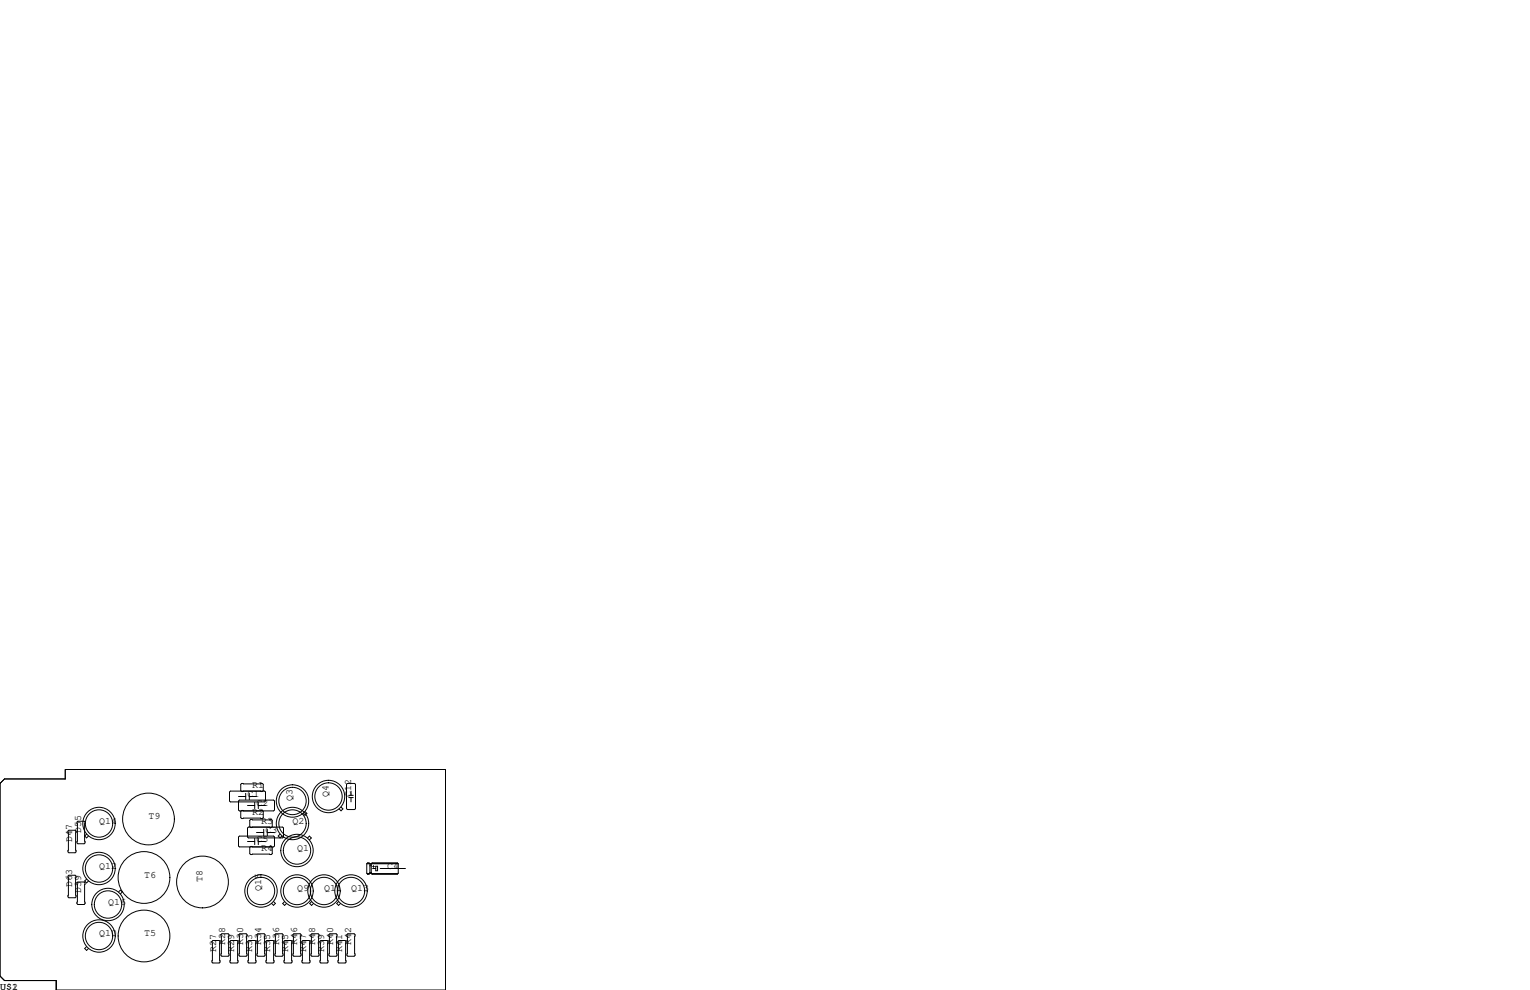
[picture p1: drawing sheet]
<svg xmlns="http://www.w3.org/2000/svg" width="432mm" height="279mm" viewBox="0 0 432 279" stroke-linecap="round" stroke-linejoin="round" font-family="sans-serif">
<g fill="none" stroke="#000" stroke-width=".28">
<path d="M0 221.1l1.3-1.3h17.1v-2.6h107.3v62.2h-109.8v-2.7h-14.6l-1.3-1.2zM19.4 234.3h1.8l.3 .3v5.8l-.3 .3h-1.8l-.2-.3v-5.8zM22 231.8h1.7l.3 .2v5.9l-.3 .2h-1.7l-.3-.2v-5.9zM24.4 235.4l-.5 .5 .5 .6 .6-.6M65 223.3h9.7l.2 .2v2.6l-.2 .2h-9.7l-.2-.2v-2.6zM67.3 226.1l.3-.3h9.6l.3 .3v2.5l-.3 .3h-9.6l-.3-.3zM67.3 224.8h2M67.3 236.2l.3-.2h9.6l.3 .2v2.6l-.3 .2h-9.6l-.3-.2zM68.7 223.3l-.5 .1-.3-.3v-1.7l.3-.3h5.8l.3 .3v1.7l-.3 .3-.5-.1M68.7 228.9l-.5-.2-.3 .3v1.8l.3 .2h5.8l.3-.2v-1.8l-.3-.3-.5 .2M69.3 223.9v1.8M69.9 227.3h2"/>
<path d="M69.9 237.5h2M70.1 233.4h9.7l.2 .3v2.5l-.2 .3h-9.7l-.2-.3v-2.5zM70.4 224.8h2M70.4 223.9v1.8M71.2 233.4l-.5 .2-.2-.3v-1.8l.2-.2h5.9l.2 .2v1.8l-.2 .3-.5-.2M71.2 239l-.5-.1-.2 .2v1.8l.2 .3h5.9l.2-.3v-1.8l-.2-.2-.5 .1M71.9 226.4v1.8M71.9 236.6v1.8M72.4 234.9h2M72.9 227.3h2M72.9 226.4v1.8M72.9 236.6v1.8"/>
<path d="M72.9 237.5h2M74.4 234.1v1.7M75.4 234.9h2.1M75.4 234.1v1.7M79 235.4l-.5 .5 .5 .6 .6-.6M86.1 229l.5 .6-.5 .5-.6-.5M86.8 236.5l.5-.5 .6 .5-.6 .5M96.2 227.8l.6 .5-.6 .5-.5-.5M98 221.1h2.1l.2 .3v6.8l-.2 .3h-2.1l-.2-.3v-6.8zM98.4 225.1h1.3M98.4 224.5h1.3M99.1 223.3v1.2"/>
<path d="M99.1 225.1v1.2M19.2 247.3l.2-.3h1.8l.3 .3v5.8l-.3 .3h-1.8l-.2-.3zM21.7 249.2l.3-.3h1.7l.3 .3v5.8l-.3 .3h-1.7l-.3-.3zM24.4 248.1l-.5 .5 .5 .6 .6-.6M33.5 251.7l.5-.5 .5 .5-.5 .6M77.2 254.4l.5 .6-.5 .5-.5-.5M80.3 254.5l-.5 .5 .5 .5 .5-.5M87.9 254.5l-.5 .5 .5 .5 .6-.5M95.6 254.5l-.6 .5 .6 .5 .5-.5M103.5 243.8v2.6l.3 .3M103.5 243.8l.3-.3h.3l.3 .3v2.6M103.5 243.8h8.9"/>
<path d="M103.6 246.6h.7M103.8 243.6h.3M103.8 246.6v.1M104.4 246.4l-.3 .3-.3-.1M104.4 244.3h.4M104.4 246.4h.4M104.4 246.3h.4M104.5 243.9h.1M104.8 246.4l.2 .3M104.9 246.6h7.4M105 243.6h7.1M105 246.6v.1"/>
<path d="M105.2 245.1h.8M105.2 244.5h.5M105.4 244.3v.5M106 244.5h.6v1.2h-.6zM107.3 245.1h7.1M112.4 243.8l-.3-.3h-7.1l-.2 .3v2.6M112.4 243.8v2.6l-.3 .2h-7.1M24.4 267.2l-.5 .5 .5 .5 .6-.5M59.8 265.7l.3-.3h1.7l.3 .3v5.8l-.3 .3h-1.7l-.3-.3zM62.4 263.8l.2-.3h1.8l.2 .3v5.8l-.2 .3h-1.8l-.2-.3zM64.9 265.7l.3-.3h1.7l.3 .3v5.8l-.3 .3h-1.7l-.3-.3zM67.4 263.8l.3-.3h1.8l.2 .3v5.8l-.2 .3h-1.8l-.3-.3z"/>
<path d="M70 265.7l.2-.3h1.8l.3 .3v5.8l-.3 .3h-1.8l-.2-.3zM72.5 263.8l.3-.3h1.7l.3 .3v5.8l-.3 .3h-1.7l-.3-.3zM75.1 265.7l.2-.3h1.8l.2 .3v5.8l-.2 .3h-1.8l-.2-.3zM77.6 263.8l.3-.3h1.7l.3 .3v5.8l-.3 .3h-1.7l-.3-.3zM80.1 265.7l.3-.3h1.8l.2 .3v5.8l-.2 .3h-1.8l-.3-.3zM82.7 263.8l.2-.3h1.8l.3 .3v5.8l-.3 .3h-1.8l-.2-.3zM85.2 265.7l.3-.3h1.7l.3 .3v5.8l-.3 .3h-1.7l-.3-.3zM87.8 263.8l.2-.3h1.8l.2 .3v5.8l-.2 .3h-1.8l-.2-.3zM90.3 265.7l.3-.3h1.7l.3 .3v5.8l-.3 .3h-1.7l-.3-.3zM92.8 263.8l.3-.3h1.8l.2 .3v5.8l-.2 .3h-1.8l-.3-.3zM95.4 265.7l.2-.3h1.8l.3 .3v5.8l-.3 .3h-1.8l-.2-.3zM97.9 263.8l.3-.3h1.7l.3 .3v5.8l-.3 .3h-1.7l-.3-.3z"/>
<circle cx="27.9" cy="232.4" r="3.9"/>
<circle cx="27.9" cy="232.4" r="4.6"/>
<circle cx="41.9" cy="231.1" r="7.3"/>
<circle cx="82.5" cy="232.4" r="3.9"/>
<circle cx="82.5" cy="232.4" r="4.6"/>
<circle cx="82.5" cy="226.1" r="3.9"/>
<circle cx="82.6" cy="226.1" r="4.6"/>
<circle cx="92.7" cy="224.8" r="3.9"/>
<circle cx="92.7" cy="224.8" r="4.6"/>
<circle cx="27.9" cy="245.1" r="4.6"/>
<circle cx="27.9" cy="245.1" r="3.9"/>
<circle cx="30.5" cy="255.3" r="3.9"/>
<circle cx="30.5" cy="255.3" r="4.6"/>
<circle cx="40.6" cy="247.6" r="7.3"/>
<circle cx="57.2" cy="248.9" r="7.3"/>
<circle cx="73.7" cy="251.5" r="3.9"/>
<circle cx="73.7" cy="251.5" r="4.6"/>
<circle cx="83.8" cy="251.5" r="4.6"/>
<circle cx="83.8" cy="251.5" r="3.9"/>
<circle cx="83.8" cy="240" r="3.9"/>
<circle cx="83.8" cy="240" r="4.6"/>
<circle cx="91.4" cy="251.5" r="4.6"/>
<circle cx="91.4" cy="251.5" r="3.9"/>
<circle cx="99.1" cy="251.5" r="4.6"/>
<circle cx="99.1" cy="251.5" r="3.9"/>
<circle cx="27.9" cy="264.2" r="4.6"/>
<circle cx="27.9" cy="264.2" r="3.9"/>
<circle cx="40.6" cy="264.2" r="7.3"/>
</g>
<g font-size="2.8">
<text x="69.8" y="224.8">C1</text>
<text x="71.1" y="222.2">R1</text>
<text x="72.4" y="227.3">C2</text>
<text x="82.5" y="226.1" transform="rotate(-90 82.5 226.1)">Q3</text>
<text x="92.7" y="224.8" transform="rotate(-90 92.7 224.8)">Q4</text>
<text x="99.1" y="224.8" transform="rotate(-90 99.1 224.8)">C12</text>
<text x="27.9" y="232.4">Q14</text>
<text x="41.9" y="231.1">T9</text>
<text x="71.1" y="229.9">R2</text>
<text x="73.7" y="232.4">R3</text>
<text x="82.5" y="232.4">Q2</text>
<text x="20.3" y="237.5" transform="rotate(-90 20.3 237.5)">D47</text>
<text x="22.9" y="234.9" transform="rotate(-90 22.9 234.9)">D55</text>
<text x="72.4" y="237.5">C5</text>
<text x="74.9" y="234.9">C3</text>
<text x="27.9" y="245.1">Q12</text>
<text x="73.7" y="240">R4</text>
<text x="83.8" y="240">Q1</text>
<text x="109.2" y="245.1">C4</text>
<text x="20.3" y="250.2" transform="rotate(-90 20.3 250.2)">D63</text>
<text x="40.6" y="247.6">T6</text>
<text x="57.1" y="248.9" transform="rotate(-90 57.1 248.9)">T8</text>
<text x="73.7" y="251.5" transform="rotate(-90 73.7 251.5)">Q15</text>
<text x="83.8" y="251.5">Q9</text>
<text x="91.4" y="251.5">Q11</text>
<text x="99.1" y="251.5">Q13</text>
<text x="22.9" y="252.1" transform="rotate(-90 22.9 252.1)">D39</text>
<text x="30.5" y="255.3">Q16</text>
<text x="27.9" y="264.2">Q10</text>
<text x="40.6" y="264.2">T5</text>
<text x="61" y="268.6" transform="rotate(-90 61 268.6)">R27</text>
<text x="63.5" y="266.7" transform="rotate(-90 63.5 266.7)">R28</text>
<text x="66" y="268.6" transform="rotate(-90 66 268.6)">R29</text>
<text x="68.6" y="266.7" transform="rotate(-90 68.6 266.7)">R30</text>
<text x="71.1" y="268.6" transform="rotate(-90 71.1 268.6)">R33</text>
<text x="73.7" y="266.7" transform="rotate(-90 73.7 266.7)">R34</text>
<text x="76.2" y="268.6" transform="rotate(-90 76.2 268.6)">R35</text>
<text x="78.7" y="266.7" transform="rotate(-90 78.7 266.7)">R36</text>
<text x="81.3" y="268.6" transform="rotate(-90 81.3 268.6)">R45</text>
<text x="83.8" y="266.7" transform="rotate(-90 83.8 266.7)">R46</text>
<text x="86.4" y="268.6" transform="rotate(-90 86.4 268.6)">R47</text>
<text x="88.9" y="266.7" transform="rotate(-90 88.9 266.7)">R48</text>
<text x="91.4" y="268.6" transform="rotate(-90 91.4 268.6)">R39</text>
<text x="94" y="266.7" transform="rotate(-90 94 266.7)">R40</text>
<text x="96.5" y="268.6" transform="rotate(-90 96.5 268.6)">R41</text>
<text x="99.1" y="266.7" transform="rotate(-90 99.1 266.7)">R42</text>
<text x="0" y="279.4">U$2</text>
<text x="3.4" y="279.4">1</text>
</g>
</svg>
